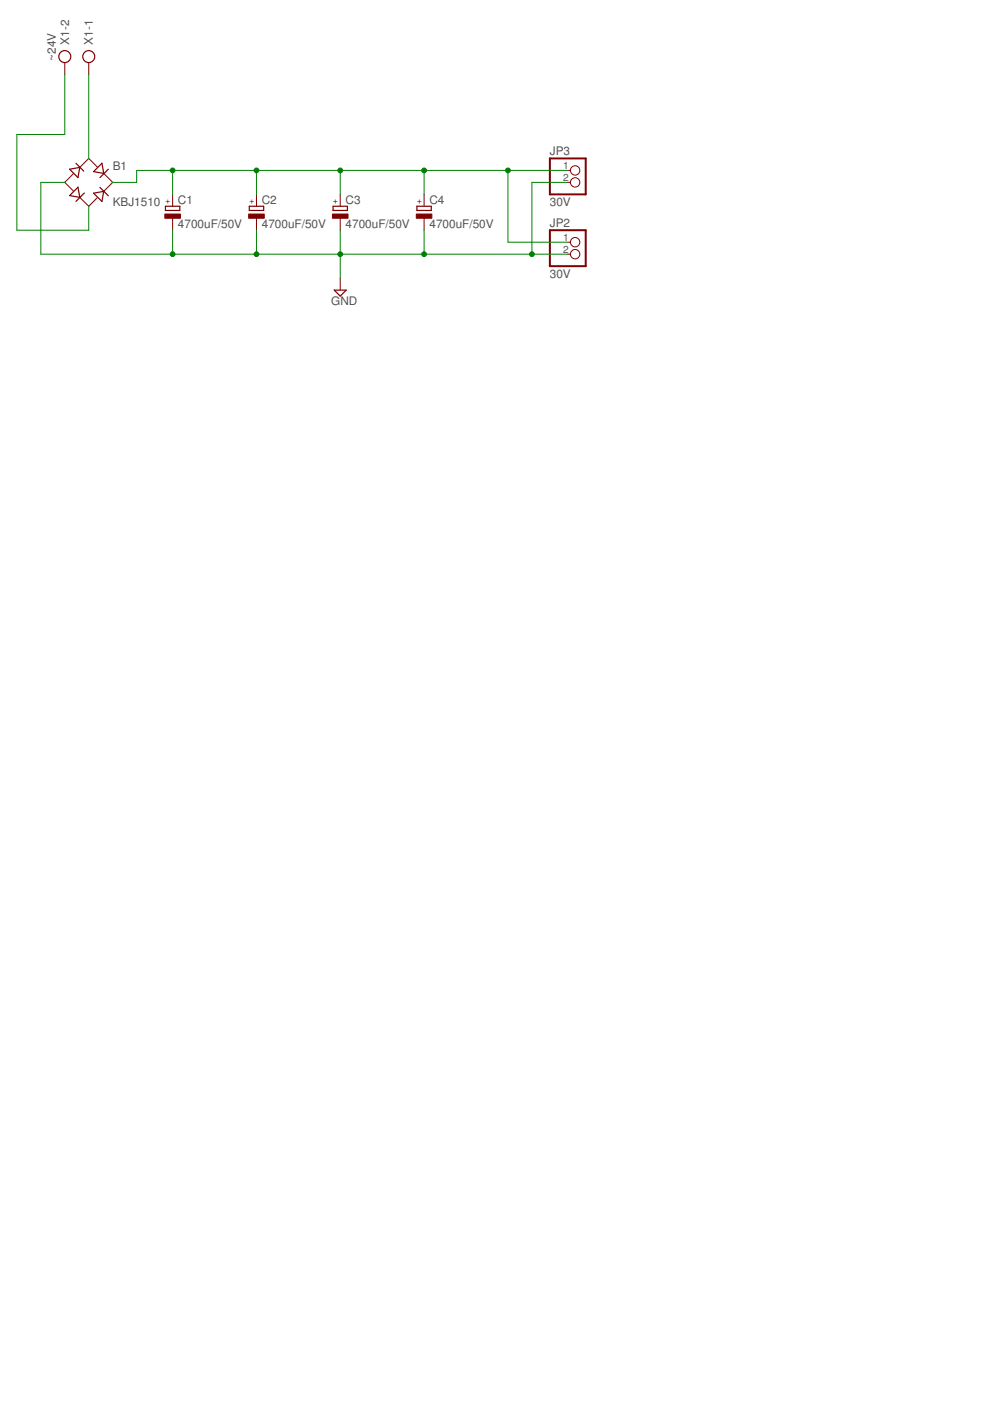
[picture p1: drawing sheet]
<svg xmlns="http://www.w3.org/2000/svg" width="210mm" height="297mm" viewBox="0 0 210 297" stroke-linecap="round" stroke-linejoin="round" font-family="sans-serif">
<g fill="none" stroke="#800000" stroke-width=".25">
<path d="M14.8 35.9l2.1-.4-.4 2.2zM16.1 34.6l1.7 1.7M16.5 39.7l.4 2.1-2.1-.3zM21.2 39.7l1.8 1.8M21.6 34.6l.4 2.2-2.2-.4zM23 35.9l-1.8 1.8M17.9 40.9l-1.8 1.8M19.8 41l2.2-.4-.4 2.1zM35.1 43.7h3v.9h-3zM52.9 43.7h3v.9h-3zM70.6 43.7h3.1v.9h-3.1zM88.4 43.7h3v.9h-3z"/>
<path d="M70.9 61.5h2.5l-1.3 1.3z"/>
<circle cx="13.7" cy="12" r="1.27"/>
<circle cx="18.8" cy="12" r="1.27"/>
</g>
<g fill="none" stroke="#800000" stroke-width=".21">
<path d="M13.7 13.3v2.5M18.8 13.3v2.5M15.5 36.9l-1.8 1.8 1.8 1.8M20.6 35.4l-1.8-1.8-1.9 1.9M22 36.8l1.9 1.9-1.9 1.9M120.4 36.1h.5M120.4 38.7h.5M16.9 41.8l1.9 1.9 1.8-1.8M36.6 41.2v2.5M36.6 46.3v2.5M54.4 41.2v2.5M54.4 46.3v2.5"/>
<path d="M72.1 41.2v2.5M72.1 46.3v2.5M72.1 59v2.5M89.9 41.2v2.5M89.9 46.3v2.5M120.4 51.4h.5M120.4 53.9h.5"/>
<circle cx="121.9" cy="38.7" r=".99"/>
<circle cx="121.9" cy="36.1" r=".99"/>
<circle cx="121.9" cy="53.9" r=".99"/>
<circle cx="121.9" cy="51.4" r=".99"/>
</g>
<g fill="#800000" stroke="#800000" stroke-width=".21">
<path d="M34.9 45.4h3.3v.9h-3.3z"/>
<path d="M52.7 45.4h3.3v.9h-3.3z"/>
<path d="M70.5 45.4h3.3v.9h-3.3z"/>
<path d="M88.3 45.4h3.3v.9h-3.3z"/>
</g>
<path d="M116.6 33.6h7.6v7.6h-7.6zM116.6 48.8h7.6v7.6h-7.6z" fill="none" stroke="#800000" stroke-width=".42"/>
<g fill="none" stroke="#008000" stroke-width=".21">
<path d="M13.7 15.8v12.7h-10.1v20.3h15.2v-5.1M18.8 15.8v17.8M13.7 38.7h-5v15.2h111.7M36.6 36.1v5.1M54.4 36.1v5.1M72.1 36.1v5.1M89.9 36.1v5.1M107.7 36.1v15.3h12.7M120.4 36.1h-91.4v2.6h-5.1M120.4 38.7h-7.6v15.2M36.6 48.8v5.1M54.4 48.8v5.1"/>
<path d="M72.1 48.8v10.2M89.9 48.8v5.1"/>
</g>
<g fill="#008000" stroke="#008000" stroke-width=".21">
<circle cx="54.4" cy="36.1" r=".51"/>
<circle cx="72.1" cy="36.1" r=".51"/>
<circle cx="36.6" cy="36.1" r=".51"/>
<circle cx="89.9" cy="36.1" r=".51"/>
<circle cx="107.7" cy="36.1" r=".51"/>
<circle cx="36.6" cy="53.9" r=".51"/>
<circle cx="54.4" cy="53.9" r=".51"/>
<circle cx="72.1" cy="53.9" r=".51"/>
<circle cx="89.9" cy="53.9" r=".51"/>
<circle cx="112.8" cy="53.9" r=".51"/>
</g>
<g font-size="2.5" fill="#505050">
<text x="14.6" y="9.5" transform="rotate(-90 14.6 9.5)">X1-2</text>
<text x="19.7" y="9.5" transform="rotate(-90 19.7 9.5)">X1-1</text>
<text x="11.8" y="12.8" transform="rotate(-90 11.8 12.8)">~24V</text>
<text x="116.6" y="33">JP3</text>
<text x="23.9" y="36.1">B1</text>
<text x="23.9" y="43.7">KBJ1510</text>
<text x="37.7" y="43.3">C1</text>
<text x="55.5" y="43.3">C2</text>
<text x="73.3" y="43.3">C3</text>
<text x="91.1" y="43.3">C4</text>
<text x="116.6" y="43.7">30V</text>
<text x="37.7" y="48.3">4700uF/50V</text>
<text x="55.5" y="48.3">4700uF/50V</text>
<text x="73.3" y="48.3">4700uF/50V</text>
<text x="91.1" y="48.3">4700uF/50V</text>
<text x="116.6" y="48.2">JP2</text>
<text x="116.6" y="59">30V</text>
<text x="70.2" y="64.7">GND</text>
</g>
<g font-size="2.1" fill="#505050">
<text x="119.4" y="35.8">1</text>
<text x="119.4" y="38.3">2</text>
<text x="119.4" y="51">1</text>
<text x="119.4" y="53.5">2</text>
</g>
<g font-size="1.8" fill="#800000">
<text x="36" y="43.3" transform="rotate(-90 36 43.3)">+</text>
<text x="53.8" y="43.3" transform="rotate(-90 53.8 43.3)">+</text>
<text x="71.6" y="43.3" transform="rotate(-90 71.6 43.3)">+</text>
<text x="89.3" y="43.3" transform="rotate(-90 89.3 43.3)">+</text>
</g>
</svg>
